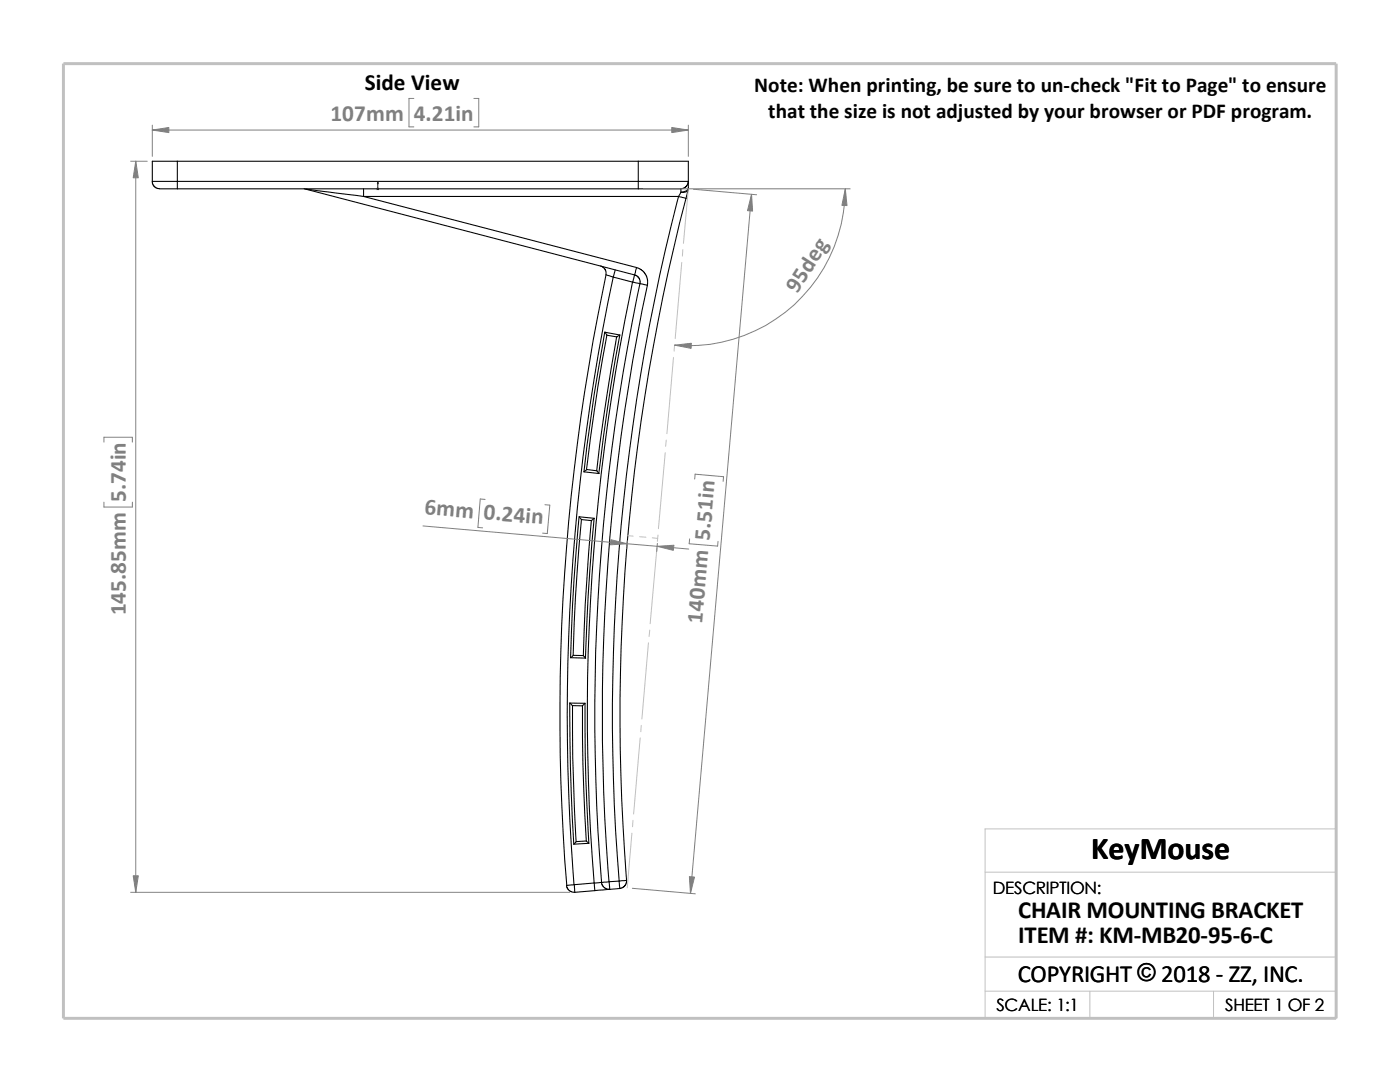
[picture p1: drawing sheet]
<svg xmlns="http://www.w3.org/2000/svg" width="279mm" height="216mm" viewBox="0 0 279 216" stroke-linecap="round" stroke-linejoin="round" font-family="sans-serif">
<g fill="none" stroke="#c0c0c0" stroke-width=".2">
<path d="M137.4 37.7l-1 10.9M136.1 52.4l-1.4 15.2M136.3 49.8l-.1 1.3M134.4 71.3l-1.3 15.2M134.6 68.8l-.1 1.3M132.8 90.3l-1.4 15.2M133 87.8l-.2 1.3M125.3 106.9l1.1 .1M127.6 107.1l1.3 .1M130.2 107.3l1.1 .1M131.1 109.3l-1.3 15.2M131.3 106.8l-.1 1.2"/>
<path d="M129.4 128.3l-1.3 15.2M129.7 125.7l-.2 1.3M127.8 147.2l-1.4 15.2M128 144.7l-.1 1.3M126.1 166.2l-.9 11M126.3 163.7l-.1 1.3M196.6 174h70.1M196.6 191h70.1M196.6 197.8h70.1M217.5 197.8v5.4M242.2 197.8v5.4M26.8 203.2h239.9v-37.8h-70.1v37.8"/>
</g>
<path d="M12.7 12.7h254v190.5h-254z" fill="none" stroke="#c0c0c0" stroke-width=".59"/>
<g fill="none" stroke="#000" stroke-width=".21">
<path d="M30.4 36.2h5M30.4 36.2v.3l.3 .6 .8 .5 3.9 .1M35.4 36.2v1.5M35.4 32.2h-5v4M35.4 32.2v4M35.4 36.2h92M35.4 32.2h92M35.4 37.7h92M60.7 37.7l.4 .1M61.1 37.8l65.6 17.1M61.1 37.8l11.5 1.4M72.6 39.2l54.4 14.2-.3 1.5"/>
<path d="M72.6 39.2h62.8M72.6 37.7v1.5M127.4 37.7h8.5M127.4 32.2v4M127.4 36.2v1.5M127.4 36.2h10M127.4 32.2h10v4M135.4 39.2a411.5 411.5 0 0 0-11.8 136.6M135.4 39.2l1.5 .4M135.9 37.7v.7M135.9 38.4l-.5 .8M136.9 39.6a409.4 409.4 0 0 0-11.8 136"/>
<path d="M137.3 37.9a1.25 1.25 0 0 1-1.4 .5M137.3 37.9l-.4 1.7M137.4 36.2l-.4 .9-.4 .4-.7 .2M137.4 37.5a1.3 1.3 0 0 1-1.5 .9M137.4 36.2v1.3M137.4 37.5l-.1 .4M119.8 53.1l.6 .2 .4 .5 .1 1M120.9 54.8a423.6 423.6 0 0 0-7.8 121.9l1.5-.2M120.9 54.8l1.5 .5M122.4 55.3a421.2 421.2 0 0 0-7.8 121.2M122.4 55.3l3.9 1M122.8 53.8l-.4 1.5"/>
<path d="M126.2 56.3a417.5 417.5 0 0 0-7.6 119.9M126.3 56.3l2.9 .6M126.7 54.9l.8 .5 .3 .9a414.8 414.8 0 0 0-7.7 119.8M126.7 54.9l-.4 1.4M127 53.4l1 .4 .9 1 .3 1.1v1M129.2 56.9a414.3 414.3 0 0 0-7.7 119M120.7 66.3l-2.1 12.4-2.1 15.4M121.1 66.9l-1.8 10.1-2.2 16.6M121.1 66.9l2 .3M123.1 67.2l-2.7 16.5-1.3 10.2M123.7 66.8l-.6 .4M123.7 66.8l-1.8 10.2-2.4 17.4"/>
<path d="M123.7 66.8l-3-.5 .4 .6M119.1 93.9l.4 .6-3-.4M119.1 93.9l-2-.2-.6 .4M115.6 103.1l-.7 7.5a356.3 356.3 0 0 0-1 20.6M116 103.7l-1.1 15.4-.5 11.6M118 103.8l-1.2 16.7-.4 10.3M118.6 103.4l-.5 .5-2.1-.2M118.6 103.4l-1.2 15.3-.6 12.6M118.6 103.4l-3-.3 .4 .6M116.4 130.8l.5 .5-3-.1M116.4 130.8h-2l-.5 .4M113.7 140.3l.1 12.6 .7 15.5"/>
<path d="M114.3 140.8v10.3l.7 16.8M114.3 140.8h1.9M116.2 140.8l.1 11.6 .7 15.4M116.8 140.3l.1 15.4 .6 12.5M116.8 140.3l-.6 .5M116.8 140.3h-3.1l.6 .5M113.1 176.7l.1 .6 .5 .5 1 .3M114.6 176.5l.1 1.6M117 167.8l.5 .5-3 .1M117 167.8l-2 .1-.5 .5M118.6 176.2l.1 1.5M118.6 176.2l-4 .3"/>
<path d="M118.7 177.7l-4 .4M120.1 176.1l.1 .6 .5 .5 1 .3M120.1 176.1l-1.5 .1M121.6 175.9l.1 1.6M121.6 175.9l-1.5 .2M121.7 177.5l-3 .2M123.6 175.8l1.5-.1-.1 .4-.3 .6-.4 .4-.6 .2M123.6 175.8l.1 1.5M123.6 175.8l-2 .1M123.7 177.3l-2 .2"/>
</g>
<path d="M75.4 36.3l.1 .4h-.2z" fill="#00f" stroke="#00f" stroke-width=".2"/>
<path d="M75.3 37.7h.3M75.3 37.5l.3 .3M75.4 37.7h.1M75.4 36.3v1.5M75.5 37.5l-.3 .3" fill="none" stroke="#00f" stroke-width=".2"/>
<g fill="none" stroke="#808080" stroke-width=".2">
<path d="M82.6 19.6h-1v5.7h1M94.6 19.6h.9v5.7h-.9M26.1 32.2h3.3M27.1 32.2v145.9M30.4 26h107M30.4 25v6.2M128.4 37.7h41.3M137.4 25v6.2M138.4 37.8l12.6 1.1M150 38.8l-12.2 139.5M168.7 37.7a31.3 31.3 0 0 1-34 31.2M20.7 88.2v-1h5.7v1"/>
<path d="M96.8 99.7l-1-.1-.4 5.6 .9 .1M138.6 95.6l.1-1 5.7 .5-.1 1M20.7 100.2v1h5.7v-1M84.4 104.9l53.1 4.7M108.8 100.7l.9 .1-.5 5.7-.9-.1M125.2 107.9l-.1 1.6M131.2 108.4l-.1 1.6M137.6 107.5l-.1 1 5.7 .5 .1-1M26.1 178.1h87.6M126.2 177.2l12.6 1.2"/>
</g>
<g fill="#808080" stroke="#808080" stroke-width=".2">
<path d="M168.7 37.7l.3 3.3h-1z"/>
<path d="M134.7 68.9l3.3-.4-.1 1z"/>
<path d="M131.1 109l3.4-.2-.1 1z"/>
<path d="M121.9 107.7l3.3 .8-3.4 .2z"/>
<path d="M150 38.8l.2 3.3-1-.1z"/>
<path d="M137.6 174.9l1 .1-.8 3.3z"/>
<path d="M30.4 26l3.3-.6v1.1z"/>
<path d="M134.1 25.4l3.3 .6-3.3 .5z"/>
<path d="M27.1 32.2l.5 3.3h-1z"/>
<path d="M26.6 174.8h1l-.5 3.3z"/>
</g>
<text font-size="6.4" x="217.8" y="171.4">KeyMouse</text>
<g font-size="4.9">
<text x="203.2" y="183.2">CHAIR MOUNTING BRACKET</text>
<text x="203.2" y="188.1">ITEM #: KM-MB20-95-6-C</text>
<text x="203.1" y="195.9">COPYRIGHT © 2018 - ZZ, INC.</text>
<text x="227" y="195.8">©</text>
</g>
<text font-size="4.6" x="72.8" y="18">Side View</text>
<g font-size="4.6" fill="#808080">
<text x="66" y="24.1">107mm</text>
<text x="82.6" y="24.1">4.21in</text>
<text x="159.1" y="58.6" transform="rotate(-57 159.1 58.6)">95deg</text>
<text x="25.1" y="100.2" transform="rotate(-90 25.1 100.2)">5.74in</text>
<text x="84.6" y="102.6" transform="rotate(5 84.6 102.6)">6mm 0.24in</text>
<text x="25.1" y="122.8" transform="rotate(-90 25.1 122.8)">145.85mm</text>
<text x="140.1" y="124.5" transform="rotate(-85 140.1 124.5)">140mm 5.51in</text>
</g>
<g font-size="4.2">
<text x="150.5" y="18.4">Note: When printing, be sure to un-check &quot;Fit to Page&quot; to ensure</text>
<text x="153.3" y="23.6">that the size is not adjusted by your browser or PDF program.</text>
</g>
<g font-size="3.4">
<text x="198.2" y="178.5">DESCRIPTION:</text>
<text x="198.8" y="201.7">SCALE: 1:1</text>
<text x="244.5" y="201.7">SHEET 1 OF 2</text>
</g>
</svg>
